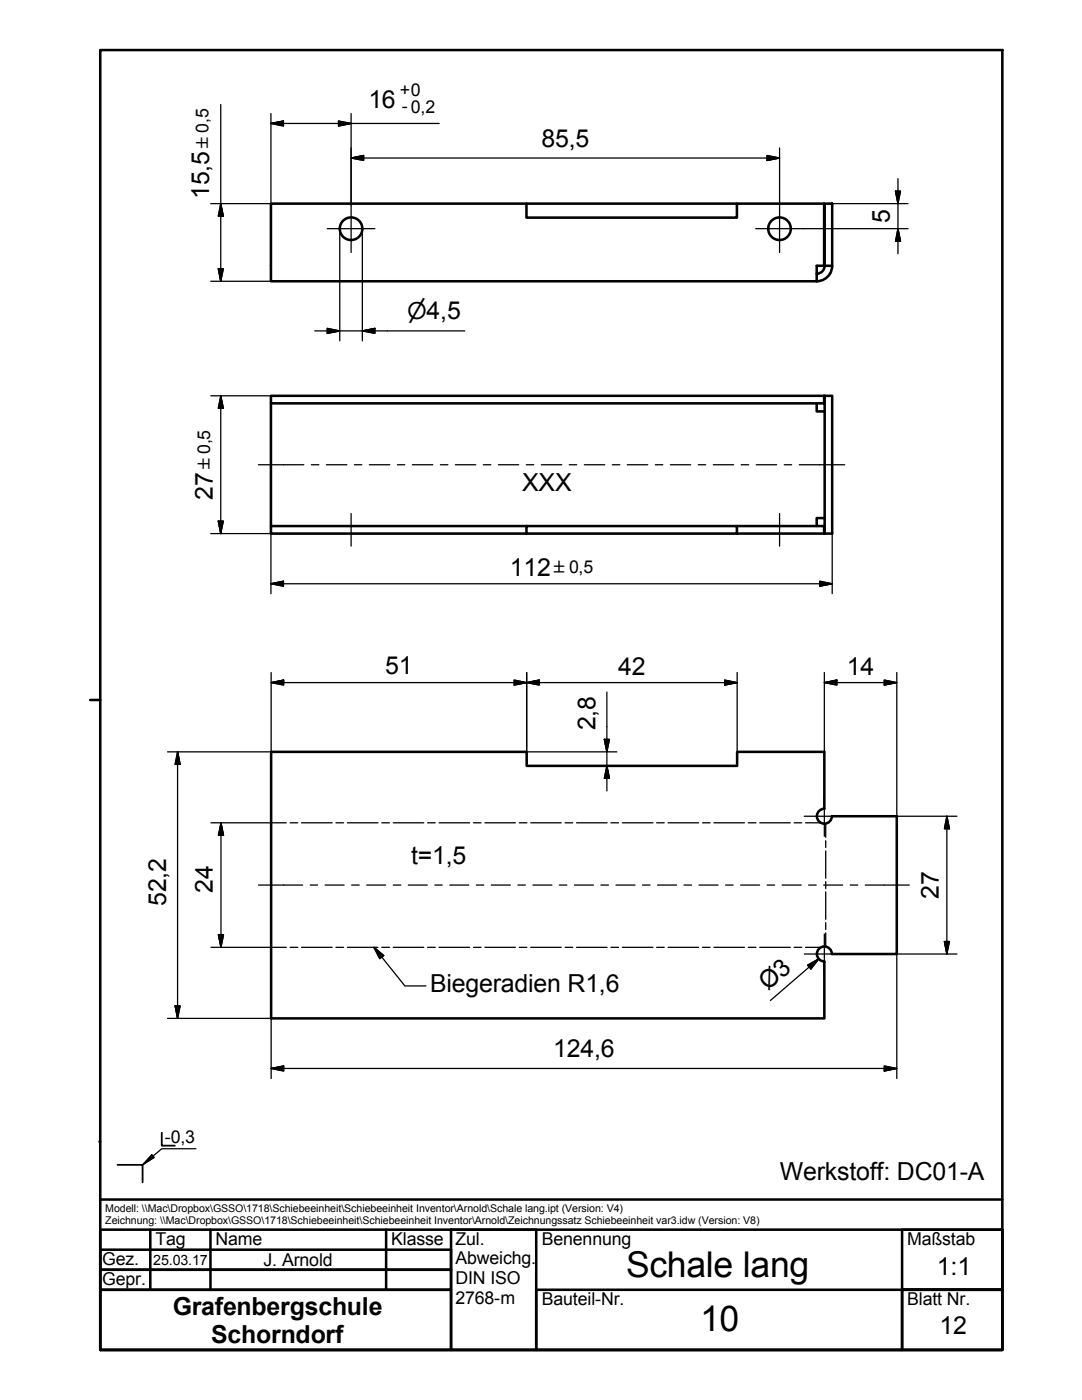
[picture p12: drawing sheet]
<svg xmlns="http://www.w3.org/2000/svg" width="216mm" height="279mm" viewBox="0 0 216 279" stroke-linecap="round" stroke-linejoin="round" font-family="sans-serif">
<!-- layer: Sichtbare Kanten(DIN) -->
<g fill="none" stroke="#000" stroke-width=".51">
<path d="M54.1 40.6h51v2.8h41.9v-2.8h17.4v12.4h-1.4v3.1h-108.9zM105.1 40.6h41.9M164.5 53a1.6 1.6 0 0 1-1.5 1.6M164.5 40.6h1.6v12.4h-1.6zM166.1 53a3.1 3.1 0 0 1-3.1 3.1M54.1 79h110.3v1.5h-110.3zM164.5 79h1.6v27.5h-1.6zM54.1 80.5v24.5M163 80.5v1.6h1.5M105.1 105h-51v1.5h51M105.1 105h41.9v1.5h-41.9zM147 105h17.4v1.5h-17.4"/>
<path d="M164.5 103.4h-1.5v1.6M164.5 161.4v-11.3h-17.4v2.7h-42v-2.7h-51v53.1h110.4v-11.3M164.5 161.4a1.49 1.49 0 0 0-1.5 1.5 1.49 1.49 0 0 0 1.5 1.5 1.49 1.49 0 0 0 1.5-1.5M166 162.9h12.9v27.5h-12.9M166 190.4a1.49 1.49 0 0 0-1.5-1.5 1.49 1.49 0 0 0-1.5 1.5 1.49 1.49 0 0 0 1.5 1.5"/>
<circle cx="70.1" cy="45.6" r="2.25"/>
<circle cx="155.5" cy="45.6" r="2.25"/>
</g>
<!-- layer: Blechbiegung - Mittellinien(DIN) -->
<g fill="none" stroke="#000" stroke-width=".25">
<path d="M54.1 164.2h3M57.9 164.2h1.5M60.2 164.2h6.1M67 164.2h1.6M69.3 164.2h6.1M76.2 164.2h1.5M78.5 164.2h6.1M85.3 164.2h1.5M87.6 164.2h6.1M94.5 164.2h1.5M96.8 164.2h6M103.6 164.2h1.5"/>
<path d="M105.9 164.2h6.1M112.8 164.2h1.5M115 164.2h6.1M121.9 164.2h1.5M124.2 164.2h6.1M131 164.2h1.5M133.3 164.2h6.1M140.2 164.2h1.5M142.5 164.2h6M149.3 164.2h1.5M151.6 164.2h6.1M158.5 164.2h1.5"/>
<path d="M160.7 164.2h3.1M164.8 164.4v2.7M164.8 167.8v1.3M164.8 169.8v5.5M164.8 176v1.3M164.8 178v5.5M54.1 189.1h3M57.9 189.1h1.5M60.2 189.1h6.1M67 189.1h1.6M69.3 189.1h6.1M76.2 189.1h1.5"/>
<path d="M78.5 189.1h6.1M85.3 189.1h1.5M87.6 189.1h6.1M94.5 189.1h1.5M96.8 189.1h6M103.6 189.1h1.5M105.9 189.1h6.1M112.8 189.1h1.5M115 189.1h6.1M121.9 189.1h1.5M124.2 189.1h6.1M131 189.1h1.5"/>
<path d="M133.3 189.1h6.1M140.2 189.1h1.5M142.5 189.1h6M149.3 189.1h1.5M151.6 189.1h6.1M158.5 189.1h1.5M160.7 189.1h3.1M164.8 184.1v1.4M164.8 186.2v2.7"/>
</g>
<!-- layer: Schraffur -->
<path d="M30.3 230.5l.5 .5-2.4 1.5z" fill="#000" stroke="#000" stroke-width=".2"/>
<!-- layer: Skizziergeometrie(DIN) -->
<g fill="none" stroke="#000" stroke-width=".51">
<path d="M20 10h180v259.4h-180zM18 139.7h2M19.9 227.9h.1M20 239.4h180M20 249.4h70v4h-70zM20 253.4h70v4h-70zM20 257.4h70v12h-70zM20 245.4h180v24h-180zM30 245.4v12M42 245.4v12M77 245.4v12M90 245.4h17v24h-17z"/>
<path d="M107 257.4h73v12h-73zM180 245.4h20v24h-20v-12h20h-20z"/>
</g>
<g fill="none" stroke="#000" stroke-width=".25">
<path d="M44 20.8v35.3M54.1 22.6v18h-12M54.1 24.6l2.5-.4v.9zM54.1 24.6h33.5M67.5 24.2l2.6 .4-2.6 .5zM70.1 31.5l2.5-.5v1zM70.1 31.5h85.5M70.1 22.6v18.3M153.1 31l2.5 .5-2.5 .5zM155.6 29.5v11.4M178.7 38.1h1l-.5 2.5zM179.2 35.6v15.1"/>
<path d="M42.1 56.1h12M43.6 53.6h1l-.6 2.5zM44 40.6l.6 2.5h-1zM67.8 45.6v22.4M72.3 45.6v22.4M160.3 45.6h20.9M164.4 40.6h16.8M179.2 45.6l.5 2.6h-1zM42.1 79h12M44 79v27.5M44 79l.6 2.5h-1zM62.8 66h29.9"/>
<path d="M65.3 65.5l2.5 .5-2.5 .5zM72.3 66l2.5-.5v1zM42.1 106.5h27.9M43.6 104h1l-.6 2.5zM54.1 106.5v12M54.1 116.5l2.5-.5v1zM54.1 116.5h112M70.1 106.5h76.9M163.6 116l2.5 .5-2.5 .5zM166.1 106.5v12M54.1 134.2v15.9M54.1 136.2l2.5-.5v1z"/>
<path d="M54.1 136.2h93M102.6 135.7l2.5 .5-2.5 .5zM105.1 134.2v18.6h18M105.1 136.2l2.5-.5v1zM121.1 138.1v19.7M144.6 135.7l2.5 .5-2.5 .5zM147.1 134.2v18.6M164.5 136.2l2.5-.5v1zM164.5 136.2h14.4M164.5 134.2v15.9M176.4 135.7l2.5 .5-2.5 .5zM178.9 134.2v28.7h12"/>
<path d="M33.4 150.1h89.7M35.4 150.1l.5 2.4h-1zM35.4 150.1v53.1M120.6 147.6h1l-.5 2.5zM121.1 152.8l.5 2.5h-1zM42.1 164.2h12M44.1 164.2l.5 2.5h-1zM44.1 164.2v24.9M188.9 162.9v27.5M188.9 162.9l.5 2.5h-1zM42.1 189.1h12M43.6 186.6h1l-.5 2.5z"/>
<path d="M161.1 192.6l2.3-1.2-1.6 2zM163.4 191.4l-9.7 8.3M188.4 187.9h1l-.5 2.5zM190.9 190.4h-12v24.8M33.4 203.2h20.7v12M34.9 200.7h1l-.5 2.5zM54.1 213.2l2.5-.5v1zM54.1 213.2h124.8M176.4 212.7l2.5 .5-2.5 .5z"/>
</g>
<g fill="#000" stroke="#000" stroke-width=".25">
<path d="M54.1 24.6l2.5-.4zM54.1 24.6l2.5-.4v.9zM67.5 25.1l2.6-.5zM67.5 24.2l2.6 .4-2.6 .5zM70.1 31.5l2.5-.5zM70.1 31.5l2.5-.5v1zM153.1 32l2.5-.5zM153.1 31l2.5 .5-2.5 .5zM178.7 38.1l.5 2.5zM178.7 38.1h1l-.5 2.5zM43.6 53.6l.4 2.5zM43.6 53.6h1l-.6 2.5z"/>
<path d="M44 40.6l.6 2.5zM44 40.6l.6 2.5h-1zM179.2 45.6l.5 2.6zM179.2 45.6l.5 2.6h-1zM65.3 66.5l2.5-.5zM65.3 65.5l2.5 .5-2.5 .5zM72.3 66l2.5-.5zM72.3 66l2.5-.5v1zM44 79l.6 2.5zM44 79l.6 2.5h-1zM43.6 104l.4 2.5zM43.6 104h1l-.6 2.5z"/>
<path d="M54.1 116.5l2.5-.5zM54.1 116.5l2.5-.5v1zM163.6 117l2.5-.5zM163.6 116l2.5 .5-2.5 .5zM54.1 136.2l2.5-.5zM54.1 136.2l2.5-.5v1zM102.6 136.7l2.5-.5zM102.6 135.7l2.5 .5-2.5 .5zM105.1 136.2l2.5-.5zM105.1 136.2l2.5-.5v1zM144.6 136.7l2.5-.5zM144.6 135.7l2.5 .5-2.5 .5z"/>
<path d="M164.5 136.2l2.5-.5zM164.5 136.2l2.5-.5v1zM176.4 136.7l2.5-.5zM176.4 135.7l2.5 .5-2.5 .5zM35.4 150.1l.5 2.4zM35.4 150.1l.5 2.4h-1zM120.6 147.6l.5 2.5zM120.6 147.6h1l-.5 2.5zM121.1 152.8l.5 2.5zM121.1 152.8l.5 2.5h-1zM44.1 164.2l.5 2.5zM44.1 164.2l.5 2.5h-1z"/>
<path d="M188.9 162.9l.5 2.5zM188.9 162.9l.5 2.5h-1zM43.6 186.6l.5 2.5zM43.6 186.6h1l-.5 2.5zM163.4 191.4l-1.6 2zM161.1 192.6l2.3-1.2-1.6 2zM188.4 187.9l.5 2.5zM188.4 187.9h1l-.5 2.5zM34.9 200.7l.5 2.5zM34.9 200.7h1l-.5 2.5zM54.1 213.2l2.5-.5zM54.1 213.2l2.5-.5v1z"/>
<path d="M176.4 213.7l2.5-.5zM176.4 212.7l2.5 .5-2.5 .5z"/>
</g>
<!-- layer: Symbole(DIN) -->
<path d="M74.6 189.1l6.2 7.7h4.2M74.6 189.1l2 1.6-.8 .6z" fill="none" stroke="#000" stroke-width=".25"/>
<path d="M74.6 189.1l2 1.6zM74.6 189.1l2 1.6-.8 .6z" fill="#000" stroke="#000" stroke-width=".25"/>
<!-- layer: Mittellinie(DIN) -->
<g fill="none" stroke="#000" stroke-width=".25">
<path d="M51.6 92.8h9M62.1 92.8h1.5M65.1 92.8h4.1M70.7 92.8h1.5M73.7 92.8h4.1M79.3 92.8h1.5M82.3 92.8h4.1M87.9 92.8h1.5M90.9 92.8h4M96.4 92.8h1.5M99.4 92.8h4.1M105 92.8h1.5"/>
<path d="M108 92.8h4.1M113.6 92.8h1.5M116.6 92.8h4.1M122.2 92.8h1.5M125.2 92.8h4M130.7 92.8h1.5M133.8 92.8h4M139.3 92.8h1.5M142.3 92.8h4.1M147.9 92.8h1.5M150.9 92.8h4.1M156.5 92.8h1.5"/>
<path d="M159.5 92.8h9.1M70.1 102.5v6.5M155.6 102.5v6.5M51.6 176.6h8.8M61.9 176.6h1.5M64.9 176.6h3.8M70.2 176.6h1.5M73.2 176.6h3.8M78.5 176.6h1.5M81.5 176.6h3.8M86.8 176.6h1.4M89.7 176.6h3.8"/>
<path d="M95 176.6h1.5M98 176.6h3.8M103.3 176.6h1.5M106.3 176.6h3.8M111.6 176.6h1.5M114.6 176.6h3.8M119.9 176.6h1.5M122.9 176.6h3.8M128.2 176.6h1.5M131.2 176.6h3.8M136.5 176.6h1.5M139.5 176.6h3.8"/>
<path d="M144.8 176.6h1.5M147.8 176.6h3.8M153.1 176.6h1.5M156.1 176.6h3.8M161.4 176.6h1.5M164.4 176.6h3.7M169.7 176.6h1.5M172.7 176.6h8.7"/>
</g>
<!-- layer: Skizziergeometrie(DIN) -->
<path d="M23.5 232.5h4.9v3.5M32.3 226.1v2.5h2.6" fill="none" stroke="#000" stroke-width=".36"/>
<path d="M30.3 230.5l.5 .5-2.4 1.5zM39.1 229.3h-6.8l-3.9 3.2" fill="none" stroke="#000" stroke-width=".25"/>
<!-- layer: Mittelpunktmarkierung(DIN) -->
<path d="M65.3 45.6h9.5M70.1 40.9v9.5M150.8 45.6h9.5M155.6 40.9v9.5M164.5 158.9v8M160.5 162.9h8M160.5 190.4h8M164.5 186.4v8" fill="none" stroke="#000" stroke-width=".25"/>
<g font-size="7.1">
<text x="124.9" y="254.8">Schale lang</text>
<text x="139.7" y="265.7">10</text>
</g>
<g font-size="5">
<text x="73.5" y="21.5">16</text>
<text x="108" y="29.3">85,5</text>
<text x="41.8" y="39.7" transform="rotate(-90 41.8 39.7)">15,5</text>
<text x="177.5" y="44.5" transform="rotate(-90 177.5 44.5)">5</text>
<text x="42.5" y="99.7" transform="rotate(-90 42.5 99.7)">27</text>
<text x="104.2" y="98">XXX</text>
<text x="101.7" y="114.9">112</text>
<text x="76.9" y="134.6">51</text>
<text x="123.4" y="134.6">42</text>
<text x="169" y="134.6">14</text>
<text x="118.8" y="145.7" transform="rotate(-90 118.8 145.7)">2,8</text>
<text x="82" y="172.4">t=1,5</text>
<text x="42.5" y="178.1" transform="rotate(-90 42.5 178.1)">24</text>
<text x="187.3" y="179.4" transform="rotate(-90 187.3 179.4)">27</text>
<text x="33.1" y="180.8" transform="rotate(-90 33.1 180.8)">52,2</text>
<text x="153.2" y="197.8" transform="rotate(-41 153.2 197.8)">Ø3</text>
<text x="85.8" y="198">Biegeradien R1,6</text>
<text x="110.4" y="210.9">124,6</text>
<text x="155.6" y="235.5">Werkstoff: DC01-A</text>
<text x="187" y="254.5">1:1</text>
<text x="34.5" y="262.4">Grafenbergschule</text>
<text x="42.1" y="267.9">Schorndorf</text>
<text x="187.5" y="266.2">12</text>
</g>
<text font-size="4.6" x="81.2" y="63.6">⌀4,5</text>
<g font-size="3.5">
<text x="79.8" y="19.1">+0</text>
<text x="80.2" y="22.4">- 0,2</text>
<text x="32.9" y="228.2">-0,3</text>
<text x="31" y="248.4">Tag</text>
<text x="43" y="248.4">Name</text>
<text x="78.1" y="248.4">Klasse Zul.</text>
<text x="108.1" y="248.4">Benennung</text>
<text x="181" y="248.4">Maßstab</text>
<text x="20.4" y="256.4">Gepr.</text>
<text x="20.4" y="252.4">Gez.</text>
<text x="52.6" y="252.6">J. Arnold</text>
<text x="90.9" y="256.3">DIN ISO</text>
<text x="90.9" y="252.3">Abweichg.</text>
<text x="90.9" y="260.2">2768-m</text>
<text x="108.1" y="260.4">Bauteil-Nr.</text>
<text x="181" y="260.4">Blatt Nr.</text>
</g>
<g font-size="3.3">
<text x="41.6" y="29.5" transform="rotate(-90 41.6 29.5)">±0,5</text>
<text x="42" y="93.7" transform="rotate(-90 42 93.7)">±0,5</text>
<text x="110.5" y="114.4">±0,5</text>
</g>
<text font-size="2.8" x="30.6" y="252.4">25.03.17</text>
<g font-size="2.1">
<text x="21" y="241.9">Modell: \\Mac\Dropbox\GSSO\1718\Schiebeeinheit\Schiebeeinheit Inventor\Arnold\Schale lang.ipt (Version: V4)</text>
<text x="21" y="244.3">Zeichnung: \\Mac\Dropbox\GSSO\1718\Schiebeeinheit\Schiebeeinheit Inventor\Arnold\Zeichnungssatz Schiebeeinheit var3.idw (Version: V8)</text>
</g>
</svg>
